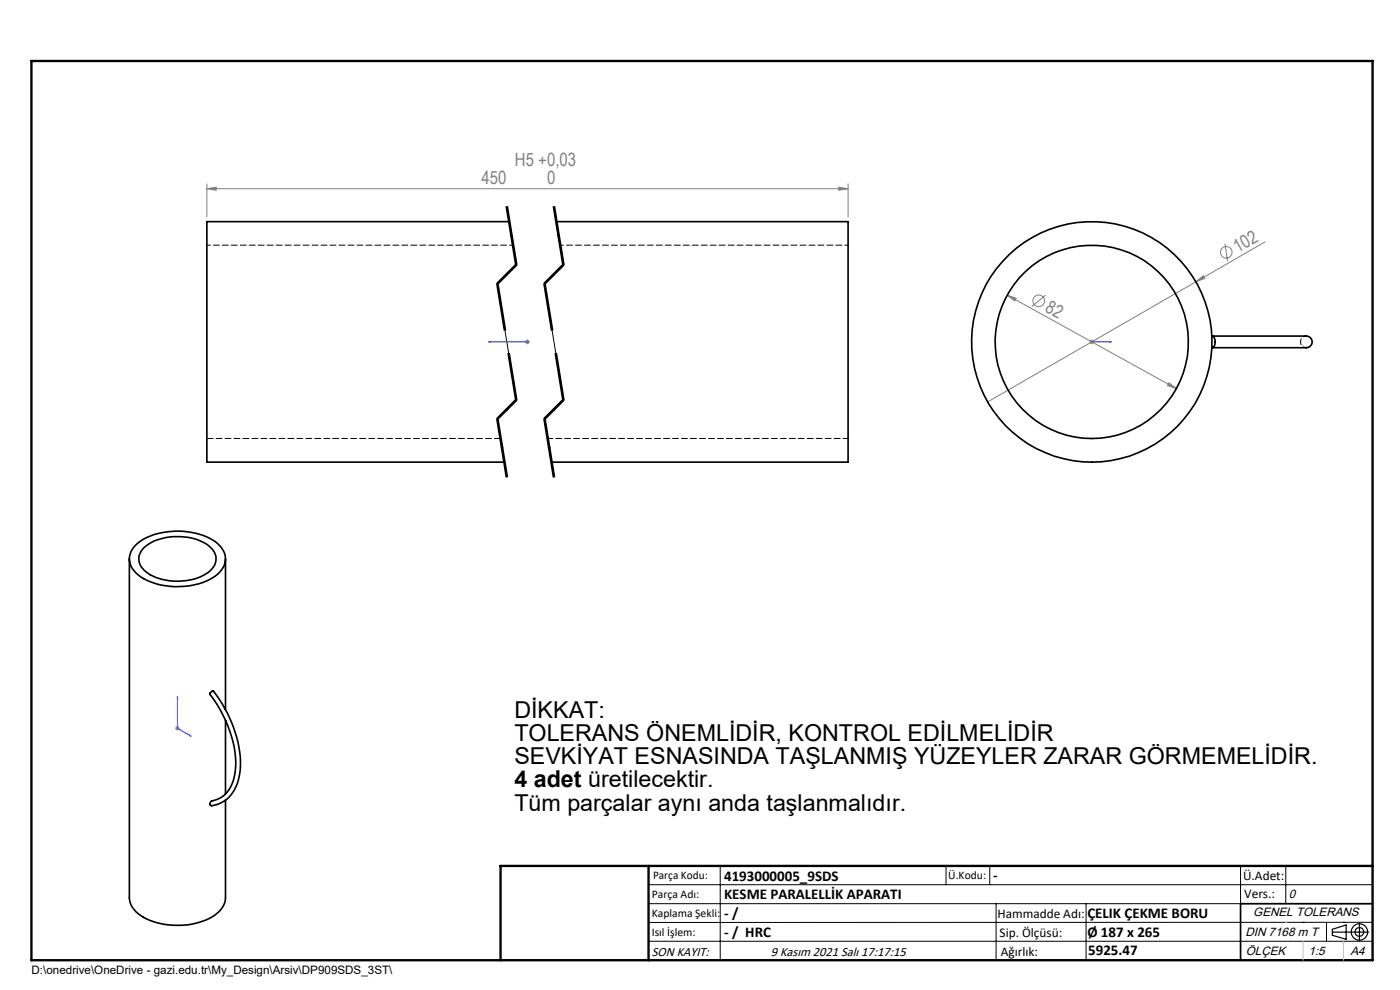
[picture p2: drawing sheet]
<svg xmlns="http://www.w3.org/2000/svg" width="297mm" height="210mm" viewBox="0 0 297 210" stroke-linecap="round" stroke-linejoin="round" font-family="sans-serif">
<g fill="none" stroke="#808080" stroke-width=".21">
<path d="M43.9 39v7M177.9 39.7l2 .3-2 .3zM179.9 39v7M43.9 40l2-.3v.6zM43.9 40h136M253.7 59.8l1.6-1.3 .3 .5zM253.7 59.8l-44.2 25.5M259.9 51.6l.5 3.8M268.4 51.3l-14.7 8.5M111.4 72.5h1M111.5 72.2l.8 .7M111.9 72v1"/>
<path d="M112.3 72.2l-.8 .7M213.7 62.6l35.9 19.8M213.7 62.6l1.9 .7-.3 .5zM221.8 62.6l-2.9 2.4M231.1 72.5h1M231.2 72.2l.8 .7M231.6 72v1M232 72.2l-.8 .7M248 81.2l1.6 1.2-1.9-.6zM37.1 154.5h1M37.3 154.1l.7 .7M37.6 154v1"/>
<path d="M38 154.1l-.7 .7"/>
<circle cx="260.1" cy="53.5" r="1.23"/>
<circle cx="220.4" cy="63.8" r="1.24"/>
</g>
<g fill="none" stroke="#000" stroke-width=".25">
<path d="M282.6 197.7h7.8M282.6 197.1l3-.9v3l-3-.8zM288.4 195.8v3.8M106.2 203.7h185"/>
<circle cx="288.4" cy="197.7" r="1.74"/>
<circle cx="288.4" cy="197.7" r=".93"/>
</g>
<path d="M103.7 72.5h.4h-.4M103.7 72.5h8.2M111.8 72.5h.2zM111.9 72.5h.1M231.5 72.5h.2zM231.6 72.5h.1M231.6 72.5h4.1M235.7 72.5h-.4h.4M37.6 147.8v6.7l2.9 1.7M37.6 147.8l.1 .4-.1-.1zM40.3 155.9l.2 .3-.2-.1z" fill="none" stroke="#00f" stroke-width=".21"/>
<path d="M107.5 43.8l2 12.4M117.5 43.8l2 12.4M105.5 88.8l2 12.4M115.5 88.8l2 12.4" fill="none" stroke="#000" stroke-width=".21" stroke-dasharray="6.3 1.3 1.3 1.3" stroke-dashoffset="2"/>
<path d="M109.5 56.2l-4 4M119.5 56.2l-4 4M109.5 84.8l-4 4M119.5 84.8l-4 4" fill="none" stroke="#000" stroke-width=".21" stroke-dasharray="6.3 1.3 1.3 1.3" stroke-dashoffset="2.8"/>
<path d="M105.5 60.2l4 24.6M115.5 60.2l4 24.6" fill="none" stroke="#000" stroke-width=".21" stroke-dasharray="6.3 1.3 1.3 1.3" stroke-dashoffset=".8"/>
<g fill="none" stroke="#000" stroke-width=".21">
<path d="M107.3 43.9l2 12.3M107.5 43.8l2 12.4-4 4 1.6 9.8M107.7 43.8l1 6.2M108.7 50l1 6.1zM109.4 56l-4 4M109.6 56.3l-4 4M117.3 43.9l2 12.3M117.5 43.8l2 12.4-4 4 1.6 9.8M117.7 43.8l2 12.3M119.4 56l-4 4M119.6 56.3l-4 4M105.3 60.2l1.6 9.9"/>
<path d="M105.7 60.1l1.6 9.9M107.7 75l1.6 9.9M107.9 75l1.6 9.8-4 4 2 12.4M108.1 74.9l1.6 9.9M115.3 60.2l1.6 9.9M115.7 60.1l1.6 9.9M117.7 75l1.6 9.9M117.9 75l1.6 9.8-4 4 2 12.4M118.1 74.9l1.6 9.9M105.3 88.9l2 12.3M105.7 88.8l2 12.4M109.4 84.7l-4 4"/>
<path d="M109.6 85l-4 4M115.3 88.9l2 12.3M115.7 88.8l2 12.4M119.4 84.7l-4 4M119.6 85l-4 4M137.6 187.7h153.6M137.6 191.7h153.6M137.6 199.7h153.6M152.8 183.7v20M200.7 183.7v4M210 183.7v4M211.3 191.7v12"/>
<path d="M230.4 191.7v12M263.2 183.7v20M272.8 183.7v8M276.4 195.6h.1M281.4 195.6v4.1M285 195.6h.1M291.2 195.6l-153.6 .1"/>
</g>
<path d="M291.2 191.7h-28v12" fill="none" stroke="#000" stroke-width=".35"/>
<path d="M6.7 12.9h284.5v190.8h-284.5zM137.6 183.7v20M291.2 183.7h-185v20" fill="none" stroke="#000" stroke-width=".5"/>
<path d="M276.4 199.7v4M285 199.7v4" fill="none" stroke="#c0c0c0" stroke-width=".21"/>
<path d="M272.8 195.6h.1" fill="none" stroke="#c0c0c0" stroke-width=".25"/>
<g fill="#00f">
<path d="M235.3 72.5h.4zM231.5 72.5h.2z"/>
<path d="M111.8 72.5h.2zM103.7 72.5h.4z"/>
<path d="M40.3 155.9l.2 .3-.2-.1zM37.6 147.8l.1 .4-.1-.1z"/>
</g>
<g fill="#808080">
<path d="M253.7 59.8l1.6-1.3 .3 .5z"/>
<path d="M248 81.2l-.3 .6 1.9 .6zM213.7 62.6l1.6 1.2 .3-.5z"/>
<path d="M177.9 39.7l2 .3-2 .3zM43.9 40l2-.3v.6z"/>
</g>
<g fill="none" stroke="#000" stroke-width=".35">
<path d="M108 47h-64.1v51h63.1M118 47h61.9v51h-62.9M257.1 71.3a1.47 1.47 0 0 1 .4 2.3l-.4 .2M257.1 71.3h19.3a1.42 1.42 0 0 1 1.5 .2 1.42 1.42 0 0 1 .4 1.5 1.9 1.9 0 0 1-1.9 .8h-19.3M27.4 118.6v71.8a5.1 5.1 0 0 0 3 4.2 15.8 15.8 0 0 0 15.2-.5 4.8 4.8 0 0 0 2.2-3.7v-20.7M28.5 115.9a12.5 12.5 0 0 1 9-3.2 12.9 12.9 0 0 1 9.1 3.1 3.9 3.9 0 0 1-.5 6.1 15.3 15.3 0 0 1-14.3 1.5 6 6 0 0 1-4.4-4.7l.3-1.4zM30.6 116.2a12 12 0 0 1 11.3-1.7 5.4 5.4 0 0 1 3.9 3.7 4.2 4.2 0 0 1-2.8 3.9 12.3 12.3 0 0 1-12.1-.9 3.2 3.2 0 0 1-.3-5zM47.8 118.6v32M44.5 147l.7-.4a25.5 25.5 0 0 1 5.8 16.6 8.1 8.1 0 0 1-4.5 7.3l-1.6 .4a.43 .43 0 0 1-.4-.3 .43 .43 0 0 1 .2-.5l.2-.2a5.9 5.9 0 0 0 4.8-5 20.5 20.5 0 0 0-2.7-13.9l-2.4-3.7zM47.8 152.8v15.6"/>
<circle cx="231.6" cy="72.5" r="25.5"/>
<circle cx="231.6" cy="72.5" r="20.5"/>
</g>
<path d="M179.9 52h-61.1M277.1 73.8a1.25 1.25 0 0 1-1.2-1.3 1.25 1.25 0 0 1 1.2-1.2" fill="none" stroke="#000" stroke-width=".21" stroke-dasharray="1.3 .6" stroke-dashoffset=".6"/>
<path d="M116.2 93h63.7" fill="none" stroke="#000" stroke-width=".21" stroke-dasharray="1.3 .6" stroke-dashoffset=".2"/>
<path d="M108.8 52h-64.9" fill="none" stroke="#000" stroke-width=".21" stroke-dasharray="1.3 .6" stroke-dashoffset=".5"/>
<path d="M43.9 93h62.3" fill="none" stroke="#000" stroke-width=".21" stroke-dasharray="1.3 .6"/>
<g font-size="4.9">
<text x="109.1" y="152.2">DİKKAT:</text>
<text x="109.1" y="157.1">TOLERANS ÖNEMLİDİR, KONTROL EDİLMELİDİR</text>
<text x="109.1" y="162.1">SEVKİYAT ESNASINDA TAŞLANMIŞ YÜZEYLER ZARAR GÖRMEMELİDİR.</text>
<text x="109.1" y="167">4 adet üretilecektir.</text>
<text x="109.1" y="172">Tüm parçalar aynı anda taşlanmalıdır.</text>
</g>
<g font-size="3.9" fill="#808080">
<text x="109.2" y="35.3">H5 +0,03</text>
<text x="102.2" y="39.1">450</text>
<text x="116" y="39.1">0</text>
<text x="262.6" y="53.6" transform="rotate(-30 262.6 53.6)">102</text>
<text x="221.5" y="65.9" transform="rotate(29 221.5 65.9)">82</text>
</g>
<g font-size="3.2">
<text x="153.6" y="186.8">4193000005_9SDS</text>
<text x="153.6" y="190.8">KESME PARALELLİK APARATI</text>
<text x="210.7" y="186.6">-</text>
<text x="153.6" y="194.8">- /</text>
<text x="230.7" y="194.8">ÇELIK ÇEKME BORU</text>
<text x="153.6" y="198.8">- / HRC</text>
<text x="230.7" y="198.7">Ø 187 x 265</text>
<text x="230.8" y="202.6">5925.47</text>
</g>
<g font-size="2.8">
<text x="263.7" y="186.7">Ü.Adet:</text>
<text x="263.9" y="190.5">Vers.:</text>
<text x="211.6" y="194.8">Hammadde Adı:</text>
<text x="138.3" y="202.8">SON KAYIT:</text>
<text x="163.5" y="202.8">9 Kasım 2021 Salı 17:17:15</text>
<text x="212.1" y="198.7">Sip. Ölçüsü:</text>
<text x="212.3" y="202.7">Ağırlık:</text>
</g>
<g font-size="2.6">
<text x="273.4" y="190.4">0</text>
<text x="265.9" y="194.4">GENEL TOLERANS</text>
<text x="264.2" y="198.5">DIN 7168 m T</text>
<text x="264.3" y="202.6">ÖLÇEK</text>
<text x="277.6" y="202.6">1:5</text>
<text x="286.5" y="202.6">A4</text>
</g>
<g font-size="2.5">
<text x="138.3" y="190.5">Parça Adı:</text>
<text x="138.5" y="186.5">Parça Kodu:</text>
<text x="201.2" y="186.5">Ü.Kodu:</text>
<text x="138.3" y="194.5">Kaplama Şekli:</text>
<text x="138.3" y="198.6">Isıl İşlem:</text>
<text x="6.7" y="206.7">D:\onedrive\OneDrive - gazi.edu.tr\My_Design\Arsiv\DP909SDS_3ST\</text>
</g>
</svg>
